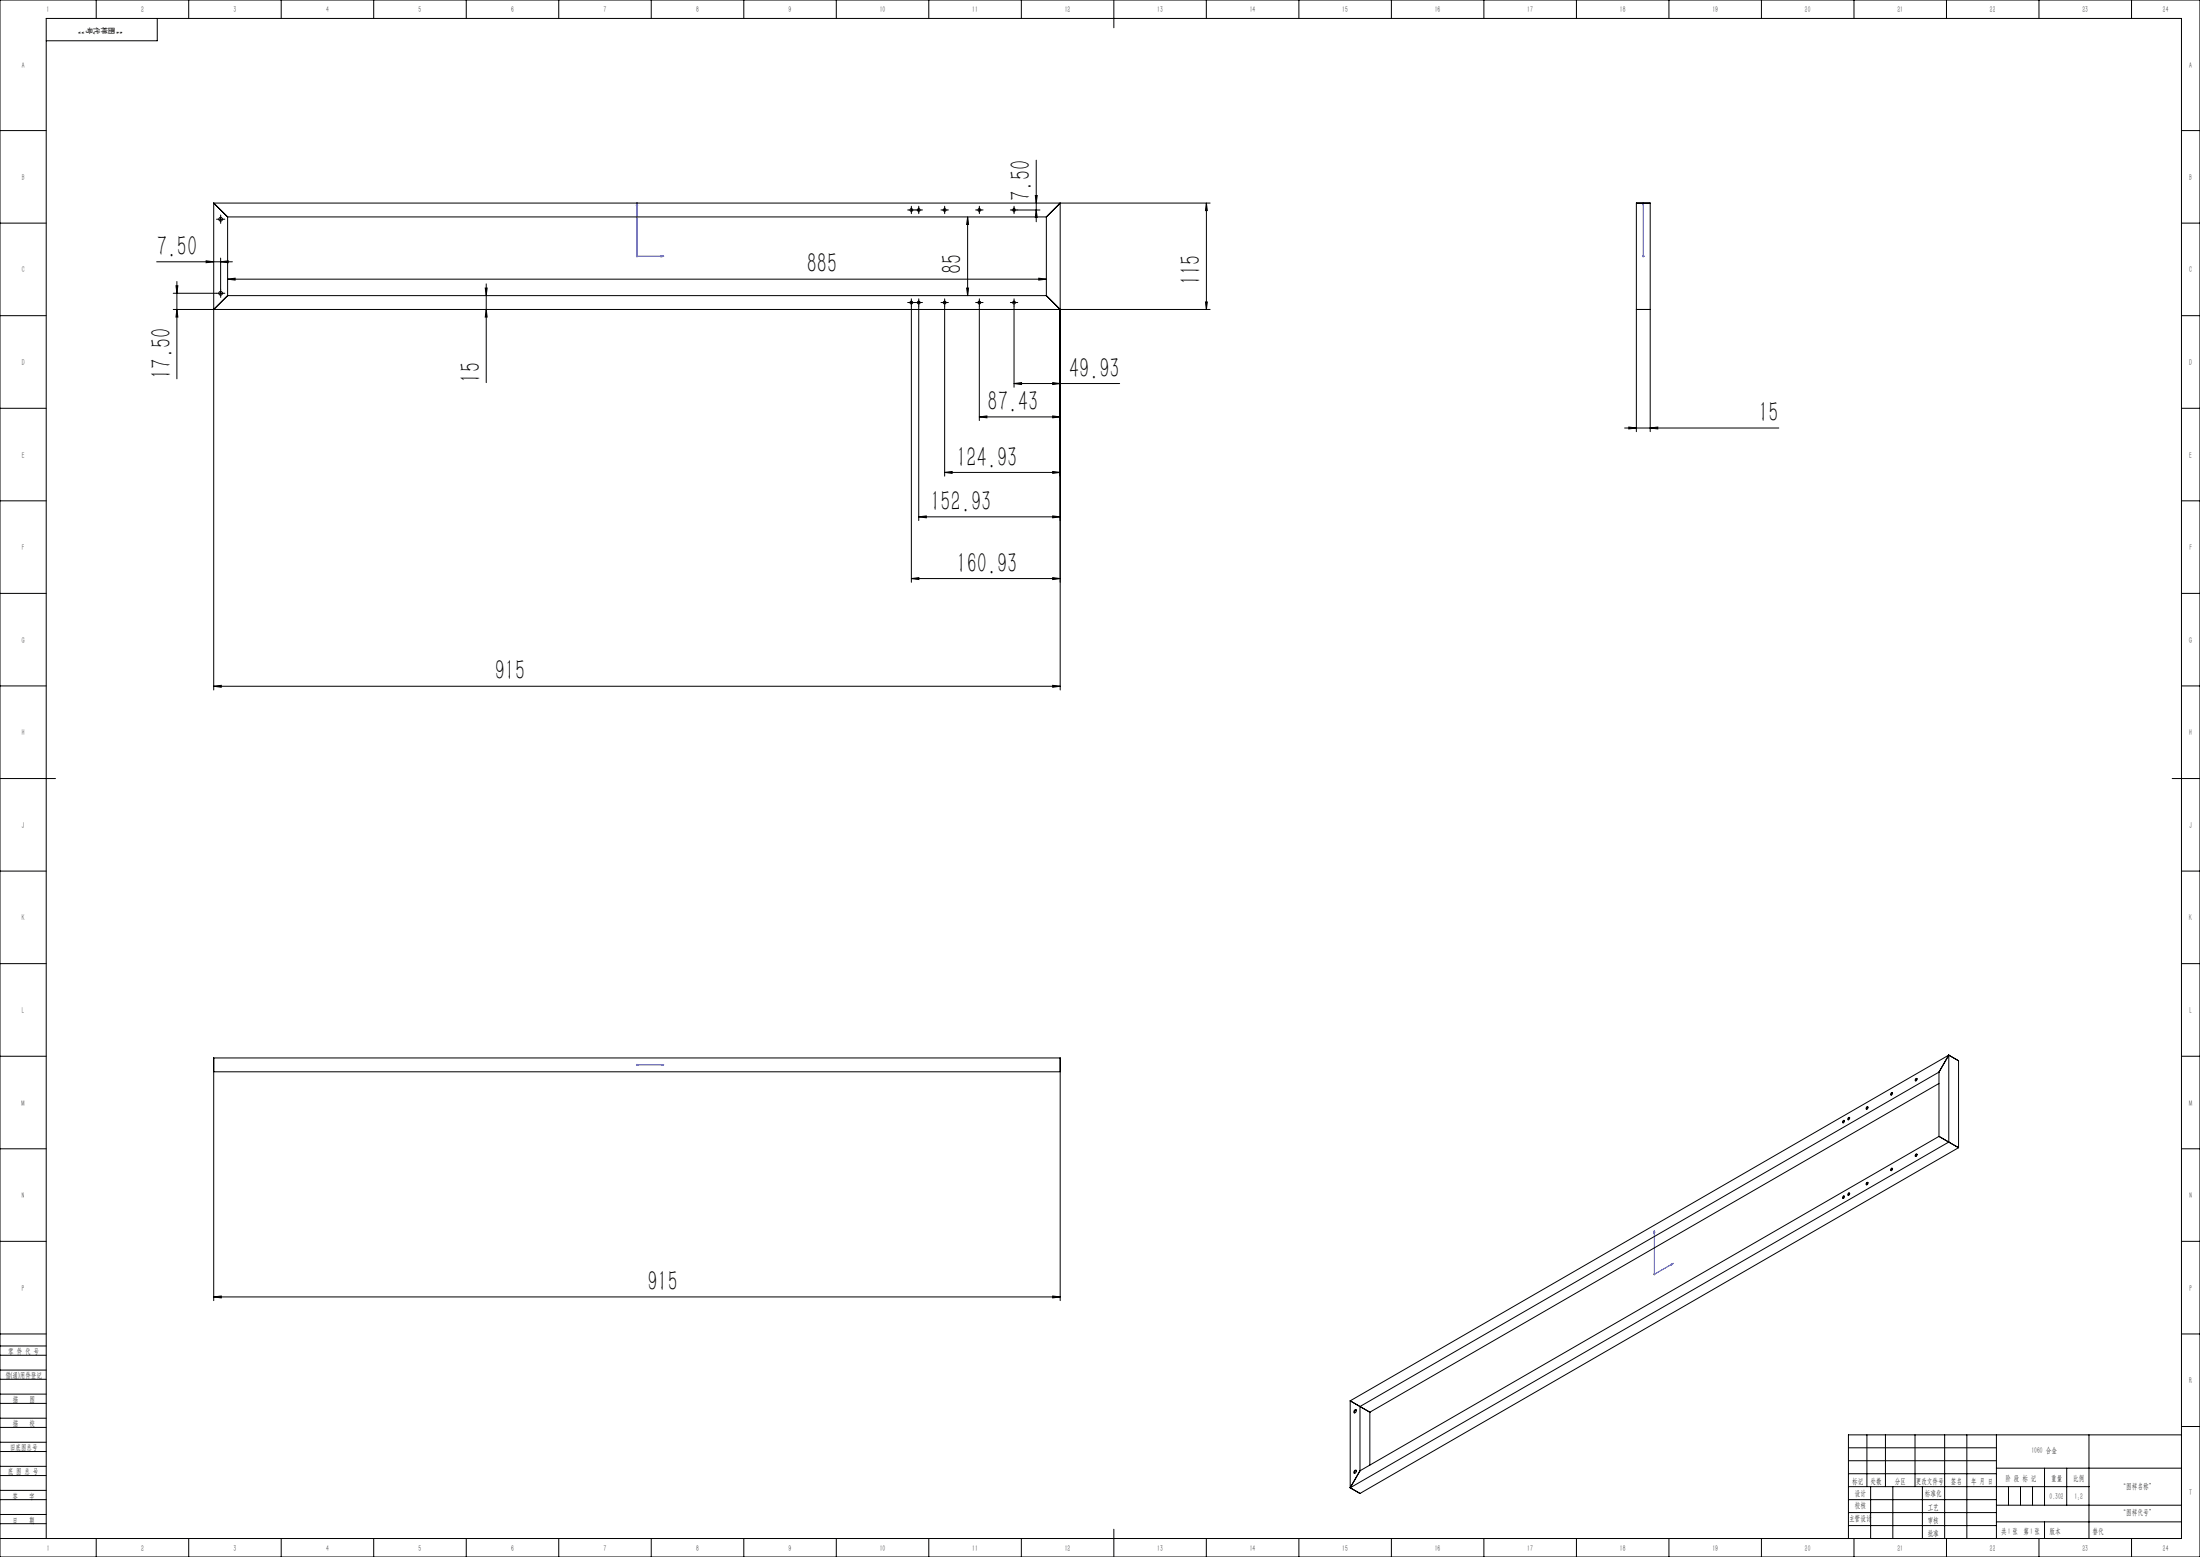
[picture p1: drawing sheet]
<svg xmlns="http://www.w3.org/2000/svg" width="1189mm" height="841mm" viewBox="0 0 1189 841" stroke-linecap="round" stroke-linejoin="round" font-family="sans-serif">
<g fill="none" stroke="#00f" stroke-width=".54">
<path d="M344 109v29h15M344 109l1 2h-1zM888 109v29M888 109v2v-2M357 138h2l-2 1zM888 138h.1M888 138v1zM344 575h1zM344 575h.1M344 575h15M359 575h-2h2M894 665v1z"/>
<path d="M894 665v23l10-6M903 683l1-1-1 1z"/>
</g>
<g fill="none" stroke="#000" stroke-width=".54">
<path d="M0 0h1189v841h-1189zM52 0v10M85 10v12h-60M102 0v10M152 0v10M202 0v10M252 0v10M302 0v10M352 0v10M402 0v10M452 0v10M502 0v10"/>
<path d="M552 0v10M602 0v15M652 0v10M702 0v10M752 0v10M802 0v10M852 0v10M902 0v10M952 0v10M1002 0v10M1052 0v10M1102 0v10"/>
<path d="M1152 0v10M0 71h25M1179 71h10M560 87v33M118 118h3M119 117v3M491 113h3M493 112v3M495 113h3M497 112v3M509 113h3M511 112v3"/>
<path d="M523 117v4h-1zM523 117v43M528 113h3M529 112v3M547 113h2M548 112v3M550 113h12M560 106h1l-1 4zM560 113l1 4h-1zM573 110h81M652 110v4zM652 110v57"/>
<path d="M0 121h25M119 139v17M1179 121h10M85 141h41M94 158h23M95 154h1v4zM96 152v53M111 141h4l-4 1zM118 158h3M119 141h4v1zM119 157v3M123 151l4-1v1z"/>
<path d="M123 151h443M262 156h1v4zM263 153v54M522 156h1v4zM561 150l5 1h-5zM0 171h25M94 167h21v206M96 167v4h-1zM263 167v4h-1zM491 163h3M493 162v3M493 165v150"/>
<path d="M495 163h3M497 162v3M497 165v116M509 163h3M511 162v3M511 165v92M528 163h3M529 162v3M529 165v62M547 163h2M548 162v3M548 165v44"/>
<path d="M652 163v4zM654 167h-81v206M884 167v66M892 167v66M1179 171h10M548 207h4v1zM548 207h57M569 207h4l-4 1zM0 221h25M529 225h4v1zM529 225h44M569 225h4l-4 1z"/>
<path d="M878 231h83M880 231h4l-4 1zM892 231h4v1zM1179 221h10M511 255h4v1zM511 255h62M569 255h4l-4 1zM0 271h25M497 279h4v1zM497 279h76M569 279h4l-4 1zM1179 271h10"/>
<path d="M493 313l4-1v1zM493 313h80M569 312l4 1h-4zM0 321h25M1179 321h10M0 371h25M115 371l5-1v1zM115 371h458M569 370l4 1h-4zM1179 371h10M0 421h30M1174 421h15"/>
<path d="M0 471h25M1179 471h10M0 521h25M1179 521h10M0 571h25M115 579v124M573 579v124M1179 571h10M0 621h25M1179 621h10M0 671h25M1179 671h10"/>
<path d="M115 701l5-1v1zM115 701h458M569 700l4 1h-4zM0 732h25M0 727h25M0 721h25M1179 721h10M0 745h25M0 740h25M0 758h25M0 753h25M0 771h25"/>
<path d="M0 766h25M0 779h25M1009 775v28M1019 775v28M1035 775v28M1051 775v56M1063 775v56M1079 775v56M1129 775v56M1179 771h10M1179 775h-180v56M0 784h25"/>
<path d="M0 797h25M0 792h25M999 782h80M999 789h80M999 796h80M1079 793h100M1105 793v20M1117 793v20M0 810h25M0 805h25M0 818h25M999 810h80"/>
<path d="M999 803h130M999 817h80M1011 803v28M1023 803v28M1039 803v28M1079 813h100M1085 803v10M1092 803v10M1098 803v10M0 823h25M0 831h1179v-821h-1154v821M52 831v10"/>
<path d="M102 831v10M152 831v10M202 831v10M252 831v10M302 831v10M352 831v10M402 831v10M452 831v10M502 831v10M552 831v10M602 826v15M652 831v10"/>
<path d="M702 831v10M752 831v10M802 831v10M852 831v10M902 831v10M952 831v10M999 824h80M1002 831v10M1052 831v10M1079 822h100M1102 831v10M1105 822v9"/>
<path d="M1152 831v10"/>
</g>
<path d="M344 138h1M344 138l1 1M344 138v1M345 138l-1 1M888 138h1M888 138v1M344 575h1M344 575l1 1M344 575v1M345 575l-1 1M894 688h1M894 688v1" fill="none" stroke="#808080" stroke-width=".54"/>
<g fill="none" stroke="#000" stroke-width=".54" stroke-dasharray="30.5 1.3 1.3 1.3">
<path d="M118 118h-1M119 117v-1M119 120v1M121 118h1M491 113h.1M493 112v-1M493 115h.1M494 113h1M495 113h.1M497 112v-1M497 115h.1M498 113h1"/>
<path d="M509 113h.1M511 112v-1M511 115h.1M512 113h1M528 113h-1M529 112v-1M529 115h.1M531 113h.1M547 113h-1M548 112v-1M548 115h.1M549 113h1"/>
<path d="M118 158h-1M119 157v-1M119 160v1M121 158h1M491 163h.1M493 162v-1M493 165h.1M494 163h1M495 163h.1M497 162v-1M497 165h.1M498 163h1"/>
<path d="M509 163h.1M511 162v-1M511 165h.1M512 163h1M528 163h-1M529 162v-1M529 165h.1M531 163h.1M547 163h-1M548 162v-1M548 165h.1M549 163h1"/>
</g>
<g fill="#00f">
<path d="M357 138h2l-2 1zM344 109l1 2h-1z"/>
<path d="M903 683l1-1-1 1zM894 665v1zM888 138v1zM888 109v2z"/>
<path d="M357 575h2zM344 575h1z"/>
</g>
<g fill="#000">
<path d="M560 106h1l-1 4zM560 113l1 4h-1z"/>
<path d="M111 141h4l-4 1zM119 141h4v1z"/>
<path d="M123 151l4-1v1zM561 150l5 1h-5z"/>
<path d="M522 156h1v4zM523 117v4h-1z"/>
<path d="M96 167v4h-1zM95 154h1v4zM263 167v4h-1zM262 156h1v4z"/>
<path d="M652 163v4zM652 110v4z"/>
<path d="M569 207h4l-4 1zM548 207h4v1zM569 225h4l-4 1zM529 225h4v1zM569 255h4l-4 1zM511 255h4v1zM569 279h4l-4 1zM497 279h4v1zM569 312l4 1h-4zM493 313l4-1v1z"/>
<path d="M880 231h4l-4 1zM892 231h4v1z"/>
<path d="M115 371l5-1v1zM569 370l4 1h-4z"/>
<path d="M569 700l4 1h-4zM115 701l5-1v1z"/>
</g>
<g fill="none" stroke="#000" stroke-width=".54">
<path d="M115 110h458M115 110l8 7M115 110v57M123 117h443M123 117v43M566 117v43M573 110l-7 7M573 110v57M884 110h8v57h-8zM123 160l-8 7M123 160h443M566 160l7 7"/>
<path d="M115 167h458M115 571h458v8h-458zM1048 579l-313 181v34M1048 579v35M1053 570l-323 187M1053 570l-5 9M1053 570l6 3v47M1053 570v47M1010 598l-1 1M1023 590l-1 1M1036 583l-1 1M1048 585l-308 178"/>
<path d="M997 605l-1 2M1000 604l-1 1M1048 614l5 3M1048 614l-313 180M1053 617l6 3M1053 617l-323 187M1059 620l-324 187-5-3M1010 639l-1 1M1023 631l-1 1M1036 624l-1 1M1036 624h.1M996 646h1l-1 1z"/>
<path d="M997 646l-1 1M999 645h1l-1 1zM1000 645l-1 1M730 757l10 6M730 757v47M732 762l1-1a1 1 0 0 1 0 2 .8 .8 0 0 1-1 0zM733 762l-1 1M740 763v28M732 794h1a.8 .8 0 0 1 0 1 .8 .8 0 0 1-1 0zM733 794l-1 2M735 794l-5 10"/>
<circle cx="119" cy="118" r="1"/>
<circle cx="493" cy="113" r=".7"/>
<circle cx="497" cy="113" r=".7"/>
<circle cx="511" cy="113" r=".7"/>
<circle cx="529" cy="113" r=".7"/>
<circle cx="548" cy="113" r=".7"/>
<circle cx="119" cy="158" r="1"/>
<circle cx="493" cy="163" r=".7"/>
<circle cx="497" cy="163" r=".7"/>
<circle cx="511" cy="163" r=".7"/>
<circle cx="529" cy="163" r=".7"/>
<circle cx="548" cy="163" r=".7"/>
<circle cx="1009" cy="599" r=".7"/>
<circle cx="1022" cy="591" r=".7"/>
<circle cx="1035" cy="583" r=".7"/>
<circle cx="996" cy="606" r=".7"/>
<circle cx="999" cy="604" r=".7"/>
<circle cx="1009" cy="639" r=".7"/>
<circle cx="1022" cy="632" r=".7"/>
<circle cx="1035" cy="624" r=".7"/>
</g>
<g font-size="15.6">
<text x="557" y="108" transform="rotate(-90 557 108)">7.50</text>
<text x="85" y="138">7.50</text>
<text x="436" y="148">885</text>
<text x="520" y="148" transform="rotate(-90 520 148)">85</text>
<text x="649" y="154" transform="rotate(-90 649 154)">115</text>
<text x="93" y="205" transform="rotate(-90 93 205)">17.50</text>
<text x="260" y="207" transform="rotate(-90 260 207)">15</text>
<text x="578" y="204">49.93</text>
<text x="534" y="222">87.43</text>
<text x="950" y="228">15</text>
<text x="517" y="252">124.93</text>
<text x="503" y="276">152.93</text>
<text x="517" y="309">160.93</text>
<text x="267" y="368">915</text>
<text x="350" y="697">915</text>
</g>
<g font-size="4.4">
<text x="25" y="7">1</text>
<text x="76" y="7">2</text>
<text x="126" y="7">3</text>
<text x="176" y="7">4</text>
<text x="226" y="7">5</text>
<text x="276" y="7">6</text>
<text x="326" y="7">7</text>
<text x="376" y="7">8</text>
<text x="426" y="7">9</text>
<text x="475" y="7">10</text>
<text x="525" y="7">11</text>
<text x="575" y="7">12</text>
<text x="625" y="7">13</text>
<text x="675" y="7">14</text>
<text x="725" y="7">15</text>
<text x="775" y="7">16</text>
<text x="825" y="7">17</text>
<text x="875" y="7">18</text>
<text x="925" y="7">19</text>
<text x="975" y="7">20</text>
<text x="1025" y="7">21</text>
<text x="1075" y="7">22</text>
<text x="1125" y="7">23</text>
<text x="1169" y="7">24</text>
<text x="12" y="37">A</text>
<text x="1183" y="37">A</text>
<text x="12" y="97">B</text>
<text x="1183" y="97">B</text>
<text x="12" y="147">C</text>
<text x="1183" y="147">C</text>
<text x="12" y="197">D</text>
<text x="1183" y="197">D</text>
<text x="12" y="247">E</text>
<text x="1183" y="247">E</text>
<text x="12" y="297">F</text>
<text x="1183" y="297">F</text>
<text x="12" y="347">G</text>
<text x="1183" y="347">G</text>
<text x="12" y="397">H</text>
<text x="1183" y="397">H</text>
<text x="12" y="447">J</text>
<text x="1183" y="447">J</text>
<text x="12" y="497">K</text>
<text x="1183" y="497">K</text>
<text x="12" y="547">L</text>
<text x="1183" y="547">L</text>
<text x="12" y="597">M</text>
<text x="1183" y="597">M</text>
<text x="12" y="647">N</text>
<text x="1183" y="647">N</text>
<text x="12" y="697">P</text>
<text x="1183" y="697">P</text>
<text x="4" y="731">零 件 代 号</text>
<text x="3" y="744">借(通)用件登记</text>
<text x="1183" y="747">R</text>
<text x="7" y="757">描</text>
<text x="16" y="757">图</text>
<text x="7" y="771">描</text>
<text x="16" y="771">校</text>
<text x="5" y="783">旧底图总号</text>
<text x="1098" y="785">1060 合金</text>
<text x="4" y="796">底 图 总 号</text>
<text x="1001" y="801">标记</text>
<text x="1011" y="801">处数</text>
<text x="1024" y="801">分区</text>
<text x="1035" y="801">更改文件号</text>
<text x="1054" y="801">签名</text>
<text x="1065" y="801">年 月 日</text>
<text x="1084" y="800">阶 段 标 记</text>
<text x="1109" y="800">重量</text>
<text x="1120" y="800">比例</text>
<text x="7" y="809">签</text>
<text x="16" y="809">字</text>
<text x="1002" y="808">设计</text>
<text x="1040" y="808">标准化</text>
<text x="1108" y="809">0.302</text>
<text x="1146" y="804">“图样名称”</text>
<text x="1183" y="807">T</text>
<text x="1002" y="815">校核</text>
<text x="1042" y="815">工艺</text>
<text x="999" y="822">主管设计</text>
<text x="1146" y="818">“图样代号”</text>
<text x="7" y="822">日</text>
<text x="16" y="822">期</text>
<text x="1042" y="822">审核</text>
<text x="1042" y="829">批准</text>
<text x="1082" y="828">共 张 第 张</text>
<text x="1085" y="828">1</text>
<text x="1097" y="828">1</text>
<text x="1108" y="828">版本</text>
<text x="25" y="838">1</text>
<text x="76" y="838">2</text>
<text x="126" y="838">3</text>
<text x="176" y="838">4</text>
<text x="226" y="838">5</text>
<text x="276" y="838">6</text>
<text x="326" y="838">7</text>
<text x="376" y="838">8</text>
<text x="426" y="838">9</text>
<text x="475" y="838">10</text>
<text x="525" y="838">11</text>
<text x="575" y="838">12</text>
<text x="625" y="838">13</text>
<text x="675" y="838">14</text>
<text x="725" y="838">15</text>
<text x="775" y="838">16</text>
<text x="825" y="838">17</text>
<text x="875" y="838">18</text>
<text x="925" y="838">19</text>
<text x="975" y="838">20</text>
<text x="1025" y="838">21</text>
<text x="1075" y="838">22</text>
<text x="1125" y="838">23</text>
<text x="1169" y="838">24</text>
</g>
<g font-size="4.4" fill="#0a0605">
<text x="1121" y="809">1:2</text>
<text x="1131" y="828">替代</text>
</g>
<g font-size="4.1" fill="#0a0605">
<text x="46" y="15" transform="rotate(-180 46 15)">”</text>
<text x="47" y="15" transform="rotate(90 47 15)">号</text>
<text x="51" y="15" transform="rotate(90 51 15)">代</text>
<text x="55" y="15" transform="rotate(90 55 15)">样</text>
<text x="59" y="15" transform="rotate(90 59 15)">图</text>
<text x="66" y="15" transform="rotate(-180 66 15)">“</text>
</g>
</svg>
